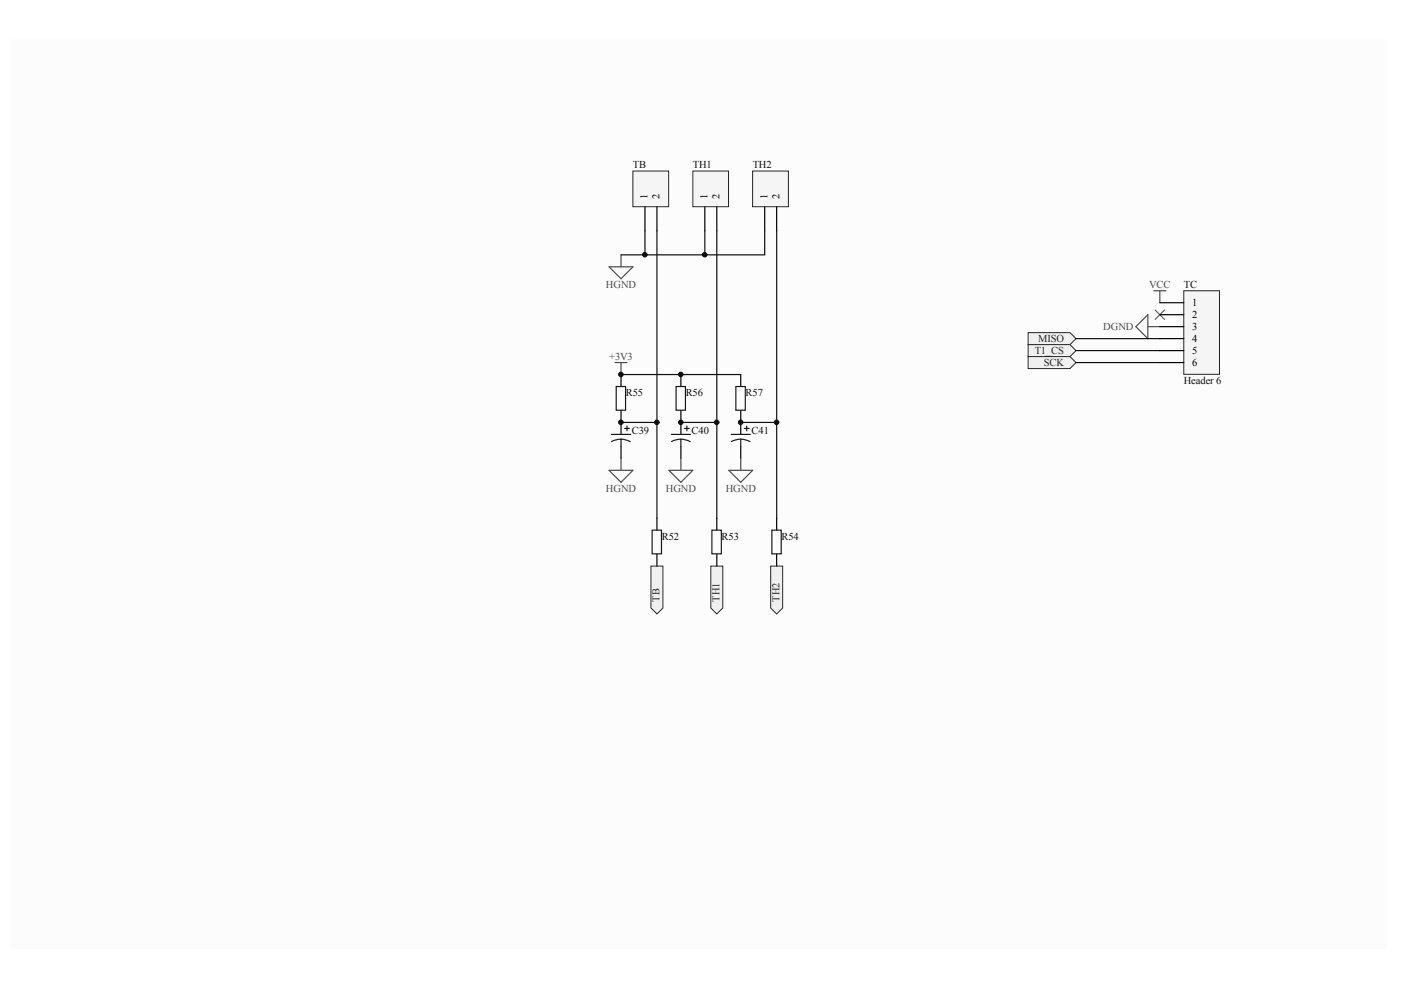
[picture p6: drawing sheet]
<svg xmlns="http://www.w3.org/2000/svg" width="297mm" height="210mm" viewBox="0 0 297 210" stroke-linecap="round" stroke-linejoin="round" font-family="sans-serif">
<path d="M2.2 8.3h291.9v192.9h-291.9z" fill="#fcfcfc"/>
<path d="M131.7 79.4v2.6M144.4 79.4v2.6M131.7 87v5.1M131.7 94.6v2.6M144.4 87v5.1M144.4 94.6v2.6" fill="none" stroke="#000" stroke-width=".25"/>
<g fill="none" stroke="#1c1c1c" stroke-width=".25">
<path d="M129.6 92.1h4.1M130.7 82h1.9v5h-1.9zM131.7 93.1l.8 .1 1.1 .4M131.7 93.1l-.9 .1-1.1 .4M131.7 93.1v1.5M132.4 90.8h1M132.9 90.3v1M142.3 92.1h4.1M143.3 82h2v5h-2zM144.4 93.1l1.2 .2 .7 .3M144.4 93.1l-1.3 .2-.7 .3M144.4 93.1v1.5"/>
<path d="M145.1 90.8h1M145.6 90.3v1"/>
</g>
<path d="M131.7 89.6h7.6M144.4 89.6h7.6" fill="none" stroke="#0e0e0e" stroke-width=".25"/>
<path d="M129.1 56.6h5.1l-2.5 2.5zM131.7 54v2.6M129.1 99.7h5.1l-2.5 2.6zM131.7 97.2v2.5M141.8 99.7h5.1l-2.5 2.6zM144.4 97.2v2.5" fill="none" stroke="#4c4c4c" stroke-width=".25"/>
<g fill="#f0f0f0" stroke="#262626" stroke-width=".21">
<path d="M138 120h2.6v8.9l-1.3 1.3-1.3-1.3z" fill-rule="evenodd"/>
<path d="M150.7 120h2.5v8.9l-1.2 1.3-1.3-1.3z" fill-rule="evenodd"/>
</g>
<path d="M134.2 36.3h7.6v7.5h-7.6z" fill="#f5f5f5" stroke="#262626" stroke-width=".21"/>
<path d="M136.7 43.9v5.1M139.3 43.9v5.1" fill="none" stroke="#000" stroke-width=".25"/>
<path d="M146.9 36.3h7.6v7.5h-7.6z" fill="#f5f5f5" stroke="#262626" stroke-width=".21"/>
<path d="M149.4 43.9v5.1M152 43.9v5.1" fill="none" stroke="#000" stroke-width=".25"/>
<path d="M136.7 49v5M139.3 49v60.9M149.4 49v5h-17.7M152 49v60.9" fill="none" stroke="#0e0e0e" stroke-width=".25"/>
<path d="M130.4 76.9h2.5M131.7 76.9v2.5M240.8 69.3l2.6-2.6v5.1zM243.4 69.3h2.5M244.6 61.6h2.6M245.9 61.6v2.6" fill="none" stroke="#4c4c4c" stroke-width=".25"/>
<path d="M244.9 65.7l2 2M246.9 65.7l-2 2" fill="none" stroke="#4c4c4c" stroke-width=".21"/>
<g fill="#f0f0f0" stroke="#262626" stroke-width=".21">
<path d="M218 70.5h8.9l1.2 1.3-1.2 1.3h-8.9z" fill-rule="evenodd"/>
<path d="M218 73.1h8.9l1.2 1.2-1.2 1.3h-8.9z" fill-rule="evenodd"/>
<path d="M218 75.6h8.9l1.2 1.3-1.2 1.2h-8.9z" fill-rule="evenodd"/>
</g>
<path d="M228.1 74.3h17.8M228.1 71.8h17.8" fill="none" stroke="#0e0e0e" stroke-width=".25"/>
<path d="M251 61.6h7.5v17.8h-7.5z" fill="#f5f5f5" stroke="#262626" stroke-width=".21"/>
<path d="M157.1 79.4v2.6M245.9 64.2h5.1M245.9 66.7h5.1M245.9 69.3h5.1M245.9 71.8h5.1M245.9 74.3h5.1M245.9 76.9h5.1M157.1 87v5.1M157.1 94.6v2.6" fill="none" stroke="#000" stroke-width=".25"/>
<path d="M228.1 76.9h17.8M157.1 89.6h7.6" fill="none" stroke="#0e0e0e" stroke-width=".25"/>
<path d="M155 92.1h4.1M156 82h2v5h-2zM157.1 93.1l1.2 .2 .7 .3M157.1 93.1l-1.3 .2-.7 .3M157.1 93.1v1.5M157.8 90.8h1M158.3 90.3v1" fill="none" stroke="#1c1c1c" stroke-width=".25"/>
<path d="M154.5 99.7h5.1l-2.5 2.6zM157.1 97.2v2.5" fill="none" stroke="#4c4c4c" stroke-width=".25"/>
<path d="M163.4 120h2.5v8.9l-1.2 1.3-1.3-1.3z" fill-rule="evenodd" fill="#f0f0f0" stroke="#262626" stroke-width=".21"/>
<path d="M159.6 36.3h7.6v7.5h-7.6z" fill="#f5f5f5" stroke="#262626" stroke-width=".21"/>
<path d="M162.1 43.9v5.1M164.7 43.9v5.1M139.3 109.9v2.5M139.3 117.5v2.5M152 109.9v2.5M152 117.5v2.5M164.7 109.9v2.5M164.7 117.5v2.5" fill="none" stroke="#000" stroke-width=".25"/>
<path d="M162.1 49v5h-12.7M164.7 49v60.9M131.7 79.4h25.4" fill="none" stroke="#0e0e0e" stroke-width=".25"/>
<path d="M138.3 112.4h1.9v5h-1.9zM150.9 112.4h2v5h-2zM163.7 112.4h1.9v5h-1.9z" fill="none" stroke="#1c1c1c" stroke-width=".25"/>
<g fill="#0e0e0e" stroke="#0e0e0e" stroke-width=".21">
<circle cx="131.6" cy="89.5" r=".48"/>
<circle cx="131.6" cy="79.4" r=".48"/>
<circle cx="136.7" cy="54" r=".48"/>
<circle cx="139.3" cy="89.5" r=".48"/>
<circle cx="144.3" cy="89.5" r=".48"/>
<circle cx="144.3" cy="79.4" r=".48"/>
<circle cx="149.4" cy="54" r=".48"/>
<circle cx="152" cy="89.5" r=".48"/>
<circle cx="157" cy="89.5" r=".48"/>
<circle cx="164.6" cy="89.5" r=".48"/>
</g>
<g font-size="2.2" fill="#0e0e0e">
<text x="134.2" y="35.7">TB</text>
<text x="146.9" y="35.7">TH1</text>
<text x="159.6" y="35.7">TH2</text>
<text x="251" y="61.1">TC</text>
<text x="132.7" y="83.9">R55</text>
<text x="145.4" y="83.9">R56</text>
<text x="158.1" y="83.9">R57</text>
<text x="251" y="81.4">Header 6</text>
<text x="134" y="92.1">C39</text>
<text x="146.6" y="92.1">C40</text>
<text x="159.3" y="92.1">C41</text>
<text x="140.3" y="114.4">R52</text>
<text x="153" y="114.4">R53</text>
<text x="165.7" y="114.4">R54</text>
</g>
<g font-size="2.2">
<text x="137.3" y="42.1" transform="rotate(-90 137.3 42.1)">1</text>
<text x="139.9" y="42.1" transform="rotate(-90 139.9 42.1)">2</text>
<text x="150" y="42.1" transform="rotate(-90 150 42.1)">1</text>
<text x="152.5" y="42.1" transform="rotate(-90 152.5 42.1)">2</text>
<text x="162.7" y="42.1" transform="rotate(-90 162.7 42.1)">1</text>
<text x="165.2" y="42.1" transform="rotate(-90 165.2 42.1)">2</text>
<text x="252.8" y="64.9">1</text>
<text x="252.8" y="67.4">2</text>
<text x="252.8" y="70">3</text>
<text x="252.8" y="72.5">4</text>
<text x="252.8" y="75.1">5</text>
<text x="252.8" y="77.6">6</text>
</g>
<g font-size="2.2" fill="#4c4c4c">
<text x="128.5" y="61.1">HGND</text>
<text x="243.6" y="61.1">VCC</text>
<text x="233.9" y="70">DGND</text>
<text x="129.2" y="76.3">+3V3</text>
<text x="128.5" y="104.2">HGND</text>
<text x="141.2" y="104.2">HGND</text>
<text x="153.9" y="104.2">HGND</text>
</g>
<g font-size="2.2" fill="#262626">
<text x="219.4" y="75.1">T1_CS</text>
<text x="220.1" y="72.5">MISO</text>
<text x="221.3" y="77.6">SCK</text>
<text x="139.9" y="127.6" transform="rotate(-90 139.9 127.6)">TB</text>
<text x="152.5" y="127.6" transform="rotate(-90 152.5 127.6)">TH1</text>
<text x="165.2" y="127.6" transform="rotate(-90 165.2 127.6)">TH2</text>
</g>
</svg>
